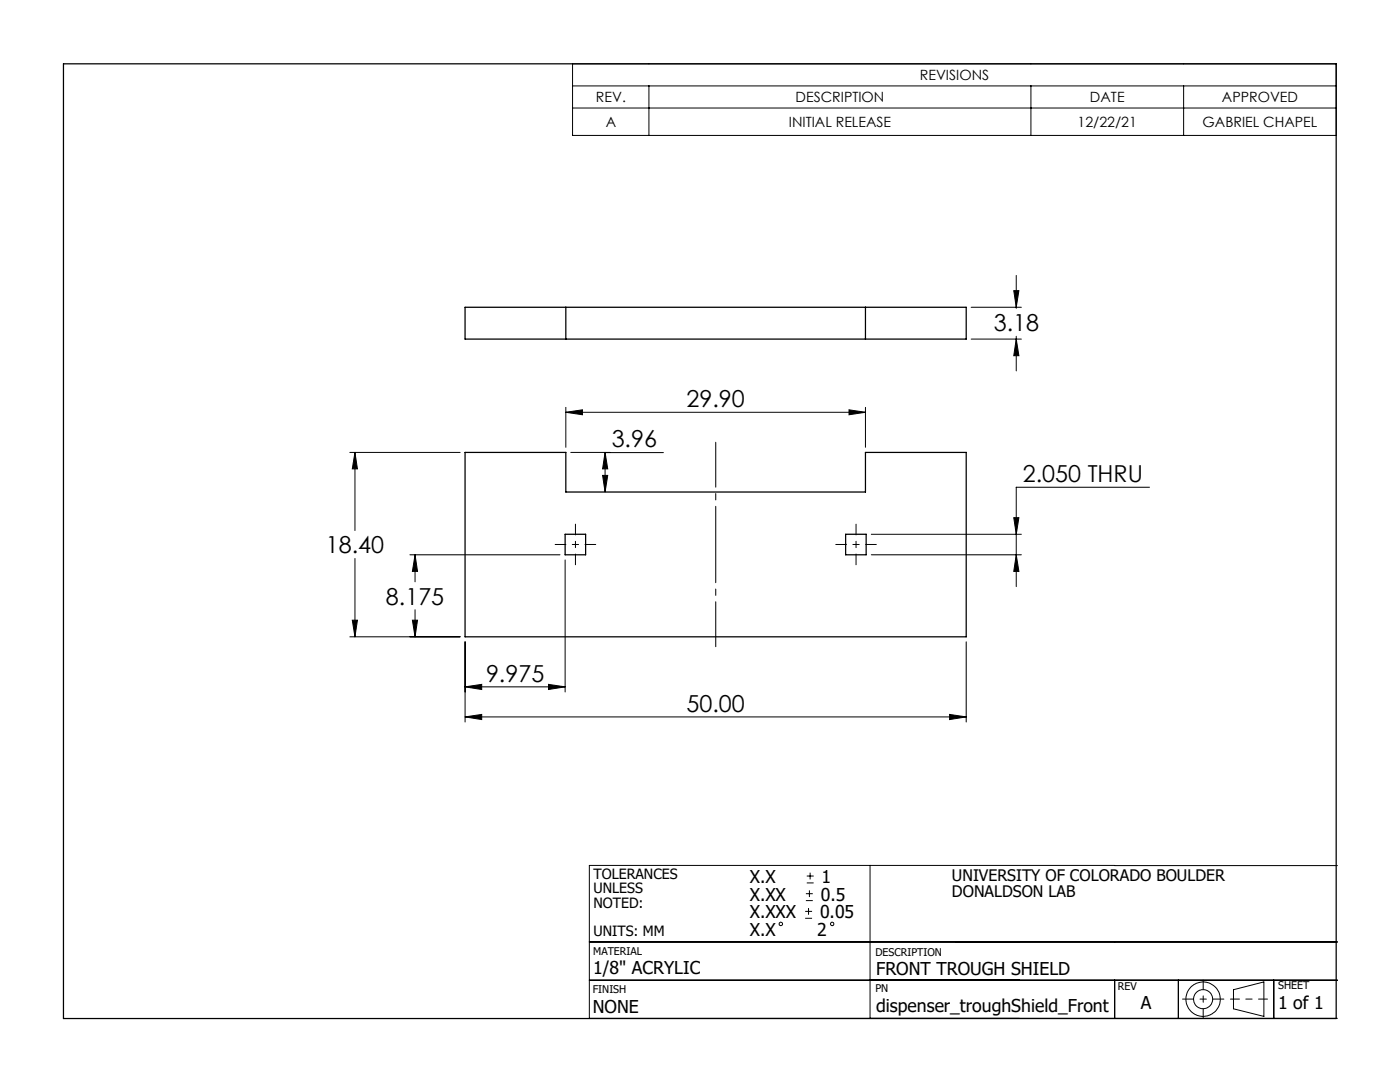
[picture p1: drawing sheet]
<svg xmlns="http://www.w3.org/2000/svg" width="279mm" height="216mm" viewBox="0 0 279 216" stroke-linecap="round" stroke-linejoin="round" font-family="sans-serif">
<g fill="none" stroke="#000" stroke-width=".2">
<path d="M114.3 12.7h152.4v14.3h-152.4zM114.3 17.1h152.4M129.5 17.1v9.9M205.7 17.1v9.9M236.2 17.1v9.9M114.3 21.6h152.4M202.3 58h1l-.5 3.3zM202.8 55v6.5M193.8 67.7h10M193.8 61.3h10M202.8 67.7l.5 3.3h-1zM202.8 67.1v6.9"/>
<path d="M69.8 90.3h22M70.8 90.3l.5 3.3h-1zM70.8 90.3v15.6M112.9 82.3l3.3-.5v1zM112.9 81.3v8M112.9 82.3h59.8M113.9 90.3h7.9M120.3 94.9h1l-.5 3.3zM120.8 90.3l.5 3.3h-1zM120.8 90.3h11.6M120.8 90.3v7.9M169.4 81.8l3.3 .5-3.3 .5z"/>
<path d="M172.7 81.3v8M229.4 97.2h-26.6v19.9M70.8 111.4v15.7M81.8 110.7h30M82.8 110.7l.5 3.3h-1zM82.8 110.7v5.4M112.8 111.7v26.4M173.9 110.7h29.9M173.9 106.6h29.9M202.3 103.3h1l-.5 3.3zM202.8 110.7l.5 3.3h-1zM69.8 127.1h22"/>
<path d="M70.3 123.8h1l-.5 3.3zM82.3 123.8h1l-.5 3.3zM82.8 121.7v5.4M92.8 137.1l3.3-.5v1zM92.8 128.1v16M92.8 137.1h20M109.5 136.6l3.3 .5-3.3 .5zM192.8 128.1v16M92.8 143.1l3.3-.5v1zM92.8 143.1h100M189.5 142.6l3.3 .5-3.3 .5zM160.8 179.7h1.4"/>
<path d="M160.8 178.3h1.4M161 176.2h1.4M161 174.8h1.4M161.5 177.7v1.3M161.7 174.1v1.4M173.6 172.7v30.5M222.5 172.7h-104.9v30.5h149.3M222.5 172.7h44.4M117.6 195.6h149.3M117.6 188h149.3M160.7 183.2h1.4M160.7 181.9h1.4"/>
<path d="M161.4 181.2v1.3M222.5 195.6v7.6M235.2 195.6v7.6M246.2 197.5l6-1.6v6.9l-6-1.5zM254.2 195.6v7.6"/>
<circle cx="155.8" cy="184.3" r=".34"/>
<circle cx="166.1" cy="184.3" r=".33"/>
<circle cx="240.1" cy="199.4" r="3.4"/>
<circle cx="240.1" cy="199.4" r="1.91"/>
</g>
<path d="M236 199.4h8.2" fill="none" stroke="#000" stroke-width=".2" stroke-dasharray="15.2 1.3 1.3 1.3" stroke-dashoffset="13"/>
<path d="M240.1 195.5v7.7" fill="none" stroke="#000" stroke-width=".2" stroke-dasharray="15.2 1.3 1.3 1.3" stroke-dashoffset="13.3"/>
<path d="M245.6 199.4h7.4" fill="none" stroke="#000" stroke-width=".2" stroke-dasharray="15.2 1.3 1.3 1.3" stroke-dashoffset="13.4"/>
<path d="M12.7 12.7h254v190.5h-254zM92.8 61.3h100v6.4h-100zM112.9 61.3v6.4M172.7 61.3v6.4M92.8 90.3h20.1v7.9h59.8v-7.9h20.1v36.8h-100zM112.8 106.6h4.1v4.1h-4.1zM168.8 106.6h4.1v4.1h-4.1z" fill="none" stroke="#000" stroke-width=".25"/>
<path d="M142.8 129v-40.8" fill="none" stroke="#000" stroke-width=".2" stroke-dasharray="15.2 1.3 1.3 1.3" stroke-dashoffset="6.3"/>
<path d="M110.8 108.6h8.1M114.8 104.6v8.1M170.8 112.7v-8.1M174.9 108.6h-8.1" fill="none" stroke="#000" stroke-width=".2" stroke-dasharray="15.2 1.3 1.3 1.3" stroke-dashoffset="13.1"/>
<g fill="#000">
<path d="M202.8 67.7l.5 3.3h-1zM202.3 58h1l-.5 3.3zM70.3 123.8h1l-.5 3.3zM70.8 90.3l.5 3.3h-1zM120.8 90.3l.5 3.3h-1zM120.3 94.9h1l-.5 3.3zM82.8 110.7l.5 3.3h-1zM82.3 123.8h1l-.5 3.3zM202.8 110.7l.5 3.3h-1zM202.3 103.3h1l-.5 3.3z"/>
<path d="M112.9 82.3l3.3-.5v1zM169.4 81.8l3.3 .5-3.3 .5z"/>
<path d="M189.5 142.6l3.3 .5-3.3 .5zM92.8 143.1l3.3-.5v1zM109.5 136.6l3.3 .5-3.3 .5zM92.8 137.1l3.3-.5v1z"/>
</g>
<g font-size="4.7">
<text x="198.3" y="66.1">3.18</text>
<text x="137" y="81.2">29.90</text>
<text x="122.1" y="89.3">3.96</text>
<text x="204.1" y="96.2">2.050 THRU</text>
<text x="65" y="110.4">18.40</text>
<text x="77" y="120.6">8.175</text>
<text x="97" y="136">9.975</text>
<text x="137" y="142">50.00</text>
</g>
<g font-size="3.5">
<text x="149.6" y="176.2">X.X</text>
<text x="149.6" y="179.7">X.XX</text>
<text x="163.8" y="179.7">0.5</text>
<text x="164" y="176.2">1</text>
<text x="149.6" y="183.2">X.XXX</text>
<text x="163.7" y="183.2">0.05</text>
<text x="149.6" y="186.7">X.X</text>
<text x="163.1" y="186.7">2</text>
<text x="118.4" y="194.3">1/8&quot; ACRYLIC</text>
<text x="174.9" y="194.6">FRONT TROUGH SHIELD</text>
<text x="118.3" y="202">NONE</text>
<text x="174.9" y="201.9">dispenser_troughShield_Front</text>
<text x="227.7" y="201.4">A</text>
<text x="255.1" y="201.3">1 of 1</text>
</g>
<g font-size="3.2">
<text x="190" y="175.8">UNIVERSITY OF COLORADO BOULDER</text>
<text x="190" y="179">DONALDSON LAB</text>
</g>
<g font-size="2.8">
<text x="183.6" y="16">REVISIONS</text>
<text x="118.9" y="20.4">REV.</text>
<text x="158.8" y="20.4">DESCRIPTION</text>
<text x="217.5" y="20.4">DATE</text>
<text x="243.9" y="20.4">APPROVED</text>
<text x="120.9" y="25.3">A</text>
<text x="157.4" y="25.3">INITIAL RELEASE</text>
<text x="215.1" y="25.3">12/22/21</text>
<text x="240" y="25.3">GABRIEL CHAPEL</text>
<text x="118.4" y="175.5">TOLERANCES</text>
<text x="118.4" y="178.3">UNLESS</text>
<text x="118.4" y="181.1">NOTED:</text>
<text x="118.4" y="186.7">UNITS: MM</text>
</g>
<g font-size="2.1">
<text x="118.4" y="190.6">MATERIAL</text>
<text x="174.7" y="190.8">DESCRIPTION</text>
<text x="174.7" y="197.9">PN</text>
<text x="223.1" y="197.4">REV</text>
<text x="255.1" y="197.4">SHEET</text>
<text x="118.3" y="198.1">FINISH</text>
</g>
</svg>
